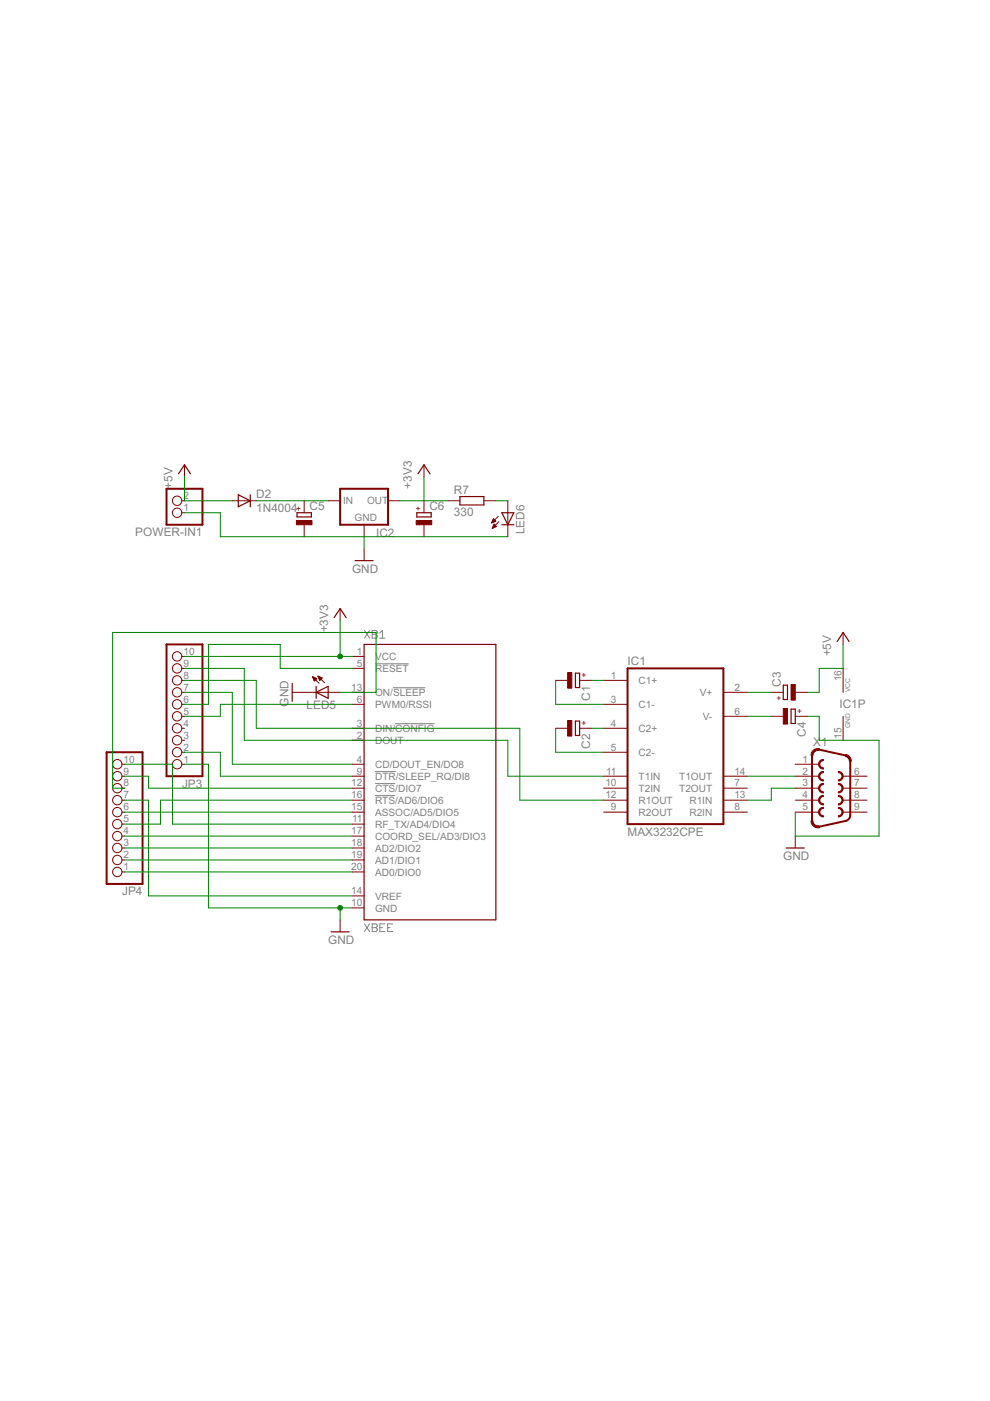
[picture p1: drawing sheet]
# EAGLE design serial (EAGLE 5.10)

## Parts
C1  CPOL-EUE2,5-6E  [E2,5-6E]
C2  CPOL-EUE2,5-6E  [E2,5-6E]
C3  CPOL-EUE2,5-6E  [E2,5-6E]
C4  CPOL-EUE2,5-6E  [E2,5-6E]
C5  CPOL-EUE2.5-7  [E2,5-7]
C6  CPOL-EUE2.5-7  [E2,5-7]
D2  1N4004  [DO41-10]
IC1  MAX3232CPE  [DIL16]
IC2  78LXX  [78LXX]
JP3  PINHD-1X10  [1X10]
JP4  PINHD-1X10  [1X10]
LED5  LED5MM  [LED5MM]
LED6  LED5MM  [LED5MM]
POWER-IN1  PINHD-1X2  [1X02]
R7  330  R-EU_0207/10  [0207/10]
X1  F09H  [F09H]
XB1  XBEE  [XBEE]

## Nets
+3V3: C6.+ IC2.OUT JP3.10 R7.1 XB1.1(VCC)
+5V: C3.- D2.A IC1.16(VCC) POWER-IN1.2
GND: C4.+ C5.- C6.- IC1.15(GND) IC2.GND JP3.1 LED5.K(C) LED6.K(C) POWER-IN1.1 X1.5 XB1.10(GND)
N$1: IC1.14(T1OUT) X1.2
N$2: IC1.13(R1IN) X1.3
N$3: JP3.7 XB1.4(CD/DOUT_EN/DO8)
N$4: JP3.6 XB1.5(!RESET)
N$5: C4.- IC1.6(V-)
N$6: C3.+ IC1.2(V+)
N$7: C2.+ IC1.4(C2+)
N$8: C1.- IC1.3(C1-)
N$9: C1.+ IC1.1(C1+)
N$10: IC1.11(T1IN) JP3.9 XB1.2(DOUT)
N$11: JP4.8 LED5.A XB1.13(ON/!SLEEP)
N$12: C5.+ D2.C IC2.IN
N$13: C2.- IC1.5(C2-)
N$14: JP3.5 XB1.6(PWM0/RSSI)
N$15: JP3.2 XB1.9(!DTR!/SLEEP_RQ/DI8)
N$16: JP4.7 XB1.14(VREF)
N$17: JP4.10 XB1.11(RF_TX/AD4/DIO4)
N$18: JP4.9 XB1.12(!CTS!/DIO7)
N$19: JP4.6 XB1.15(ASSOC/AD5/DIO5)
N$20: JP4.5 XB1.16(!RTS!/AD6/DIO6)
N$21: JP4.4 XB1.17(COORD_SEL/AD3/DIO3)
N$22: JP4.3 XB1.18(AD2/DIO2)
N$23: JP4.2 XB1.19(AD1/DIO1)
N$24: JP4.1 XB1.20(AD0/DIO0)
N$29: IC1.12(R1OUT) JP3.8 XB1.3(DIN/!CONFIG)
N$42: LED6.A R7.2
Unconnected: IC1.7(T2OUT) IC1.8(R2IN) IC1.9(R2OUT) IC1.10(T2IN) JP3.3 JP3.4 X1.1 X1.4 X1.6 X1.7 X1.8 X1.9
